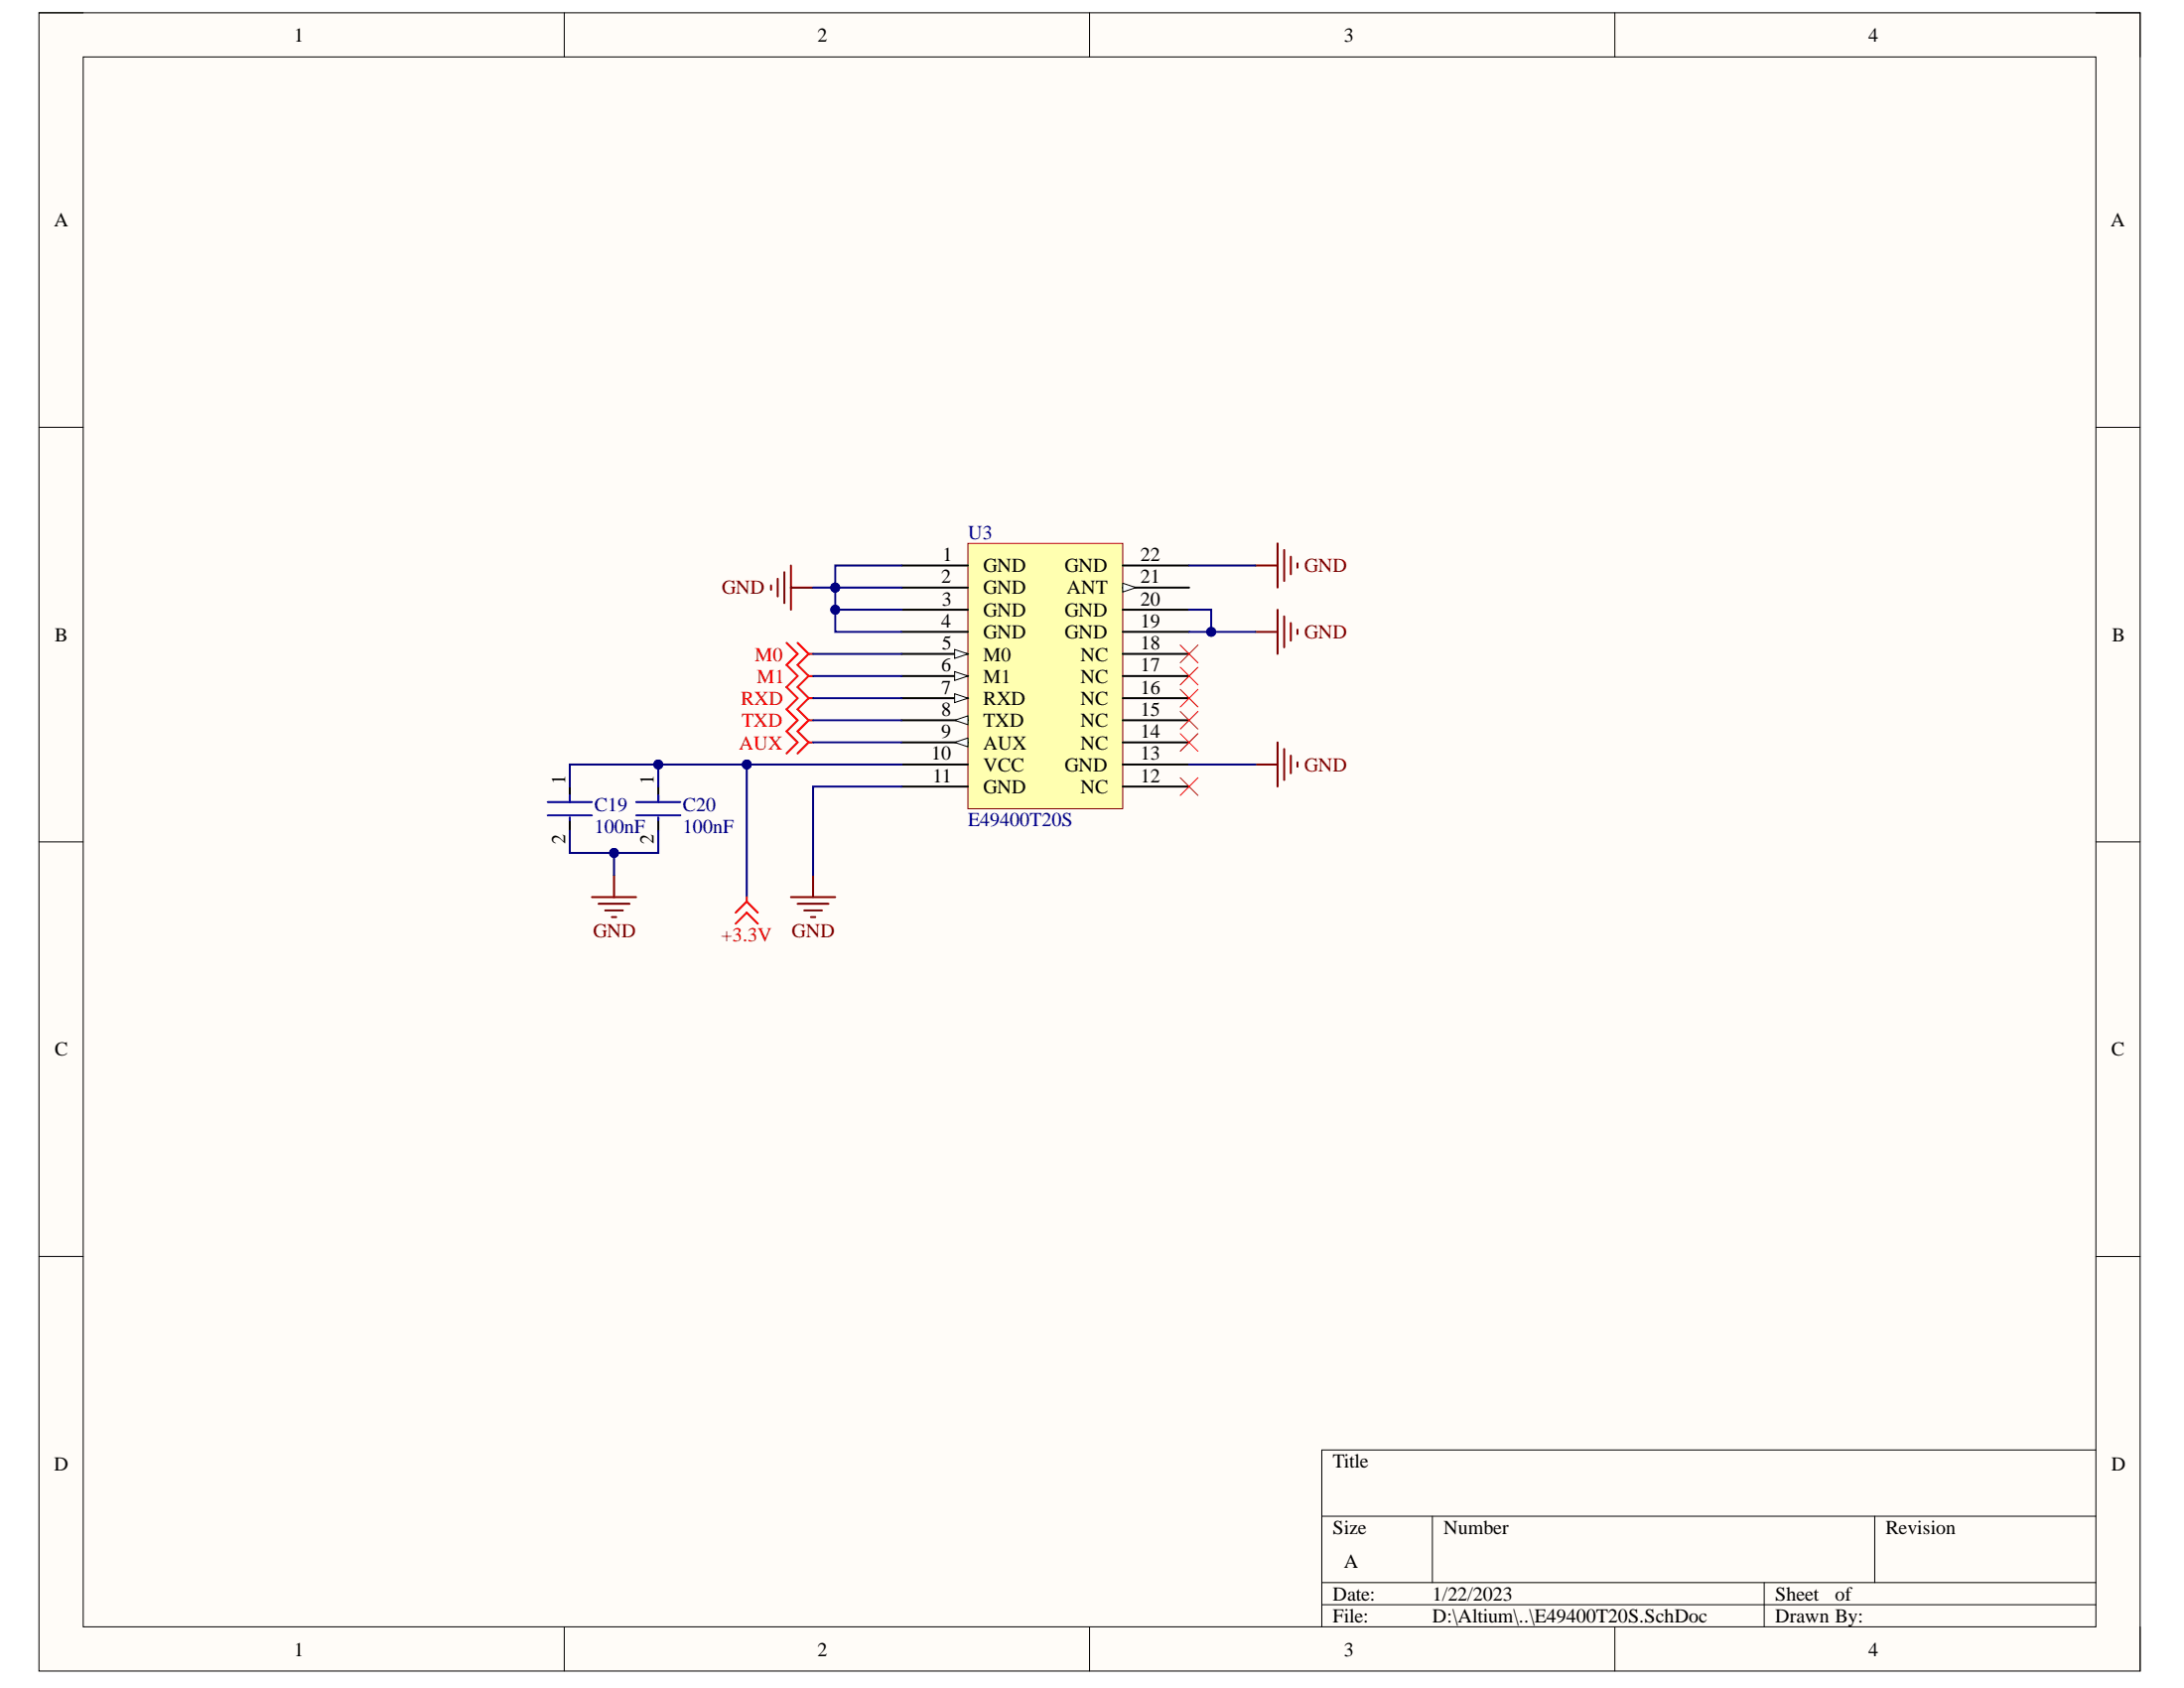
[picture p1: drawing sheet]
<svg xmlns="http://www.w3.org/2000/svg" width="279mm" height="216mm" viewBox="0 0 279 216" stroke-linecap="round" stroke-linejoin="round" font-family="sans-serif">
<path d="M5 1.6h268.8v212.1h-268.8z" fill-rule="evenodd" fill="#fffcf8"/>
<path d="M5 1.6h268.8v212.1h-268.8z" fill="none" stroke="#000" stroke-width=".13"/>
<path d="M10.6 7.3h257.5v200.8h-257.5z" fill-rule="evenodd" fill="#fffcf8"/>
<g fill="none" stroke="#000" stroke-width=".13">
<path d="M5 1.6h5.6M10.6 7.3h257.5v200.8h-257.5zM72.2 1.6v5.7M139.4 1.6v5.7M206.6 1.6v5.7M268.1 1.6h5.7v5.7M5 54.7h5.6M268.1 54.7h5.7M5 107.7h5.6M268.1 107.7h5.7M5 160.7h5.6M268.1 160.7h5.7"/>
<path d="M169.1 193.9h99M183.2 193.9v8.5M239.8 193.9v8.5M268.1 185.5h-99v22.6M72.2 208.1v5.6M139.4 208.1v5.6M169.1 202.4h99M169.1 205.2h99M206.6 208.1v5.6M225.7 202.4v5.7M273.8 208.1v5.6"/>
</g>
<path d="M123.8 69.5h19.8v33.9h-19.8z" fill-rule="evenodd" fill="#ffffb0"/>
<path d="M123.8 69.5h19.8v33.9h-19.8z" fill="none" stroke="#800000" stroke-width=".13"/>
<path d="M115.3 72.3h8.5M115.3 75.2h8.5M115.3 78h8.5M115.3 80.8h8.5M115.3 83.6h8.5" fill="none" stroke="#000" stroke-width=".25"/>
<path d="M122.1 83.1l1.7 .5-1.7 .6z" fill="#f8fcff"/>
<path d="M122.1 83.1l1.7 .5-1.7 .6z" fill="none" stroke="#000" stroke-width=".13"/>
<path d="M115.3 86.5h8.5" fill="none" stroke="#000" stroke-width=".25"/>
<path d="M122.1 85.9l1.7 .6-1.7 .5z" fill="#f8fcff"/>
<path d="M122.1 85.9l1.7 .6-1.7 .5z" fill="none" stroke="#000" stroke-width=".13"/>
<path d="M115.3 89.3h8.5" fill="none" stroke="#000" stroke-width=".25"/>
<path d="M122.1 88.7l1.7 .6-1.7 .6z" fill="#f8fcff"/>
<path d="M122.1 88.7l1.7 .6-1.7 .6z" fill="none" stroke="#000" stroke-width=".13"/>
<path d="M115.3 92.1h8.5" fill="none" stroke="#000" stroke-width=".25"/>
<path d="M122.1 92.1l1.7-.5v1.1z" fill="#f8fcff"/>
<path d="M122.1 92.1l1.7-.5v1.1z" fill="none" stroke="#000" stroke-width=".13"/>
<path d="M115.3 95h8.5" fill="none" stroke="#000" stroke-width=".25"/>
<path d="M122.1 95l1.7-.6v1.1z" fill="#f8fcff"/>
<path d="M122.1 95l1.7-.6v1.1z" fill="none" stroke="#000" stroke-width=".13"/>
<path d="M143.6 78h8.5M143.6 75.2h8.5M115.3 97.8h8.5M143.6 97.8h8.5M143.6 95h8.5M143.6 92.1h8.5M143.6 89.3h8.5M143.6 86.5h8.5M143.6 83.6h8.5M143.6 80.8h8.5M115.3 100.6h8.5M143.6 100.6h8.5" fill="none" stroke="#000" stroke-width=".25"/>
<path d="M143.6 74.6l1.7 .6-1.7 .5z" fill="#f8fcff"/>
<path d="M143.6 74.6l1.7 .6-1.7 .5z" fill="none" stroke="#000" stroke-width=".13"/>
<path d="M143.6 72.3h8.5M72.9 100.6v2M72.9 104.6v1.7M84.2 100.6v2M84.2 104.6v1.7" fill="none" stroke="#000" stroke-width=".25"/>
<g fill="none" stroke="#800000" stroke-width=".25">
<path d="M98.6 74.9v.5M99.5 74v2.3M100.3 73.2v3.9M101.2 72.3v5.7M101.2 75.2h2.8M160.6 72.3h2.8M163.4 69.5v5.7M163.4 78v5.6M164.3 70.3v4M164.3 78.8v4M165.1 71.2v2.3M165.1 79.7v2.2"/>
<path d="M166 72v.6M160.6 97.8h2.8M160.6 80.8h2.8M163.4 95v5.6M164.3 95.8v4M165.1 96.6v2.3M166 80.5v.6M166 97.5v.6M75.7 114.7h5.7M76.6 115.6h3.9M77.4 116.4h2.3M78.3 117.3h.5"/>
<path d="M78.6 111.9v2.8M101.2 114.7h5.6M102 115.6h4M102.9 116.4h2.3M103.7 117.3h.6M104 111.9v2.8"/>
</g>
<path d="M151 99.5l2.3 2.2M151 93.8l2.3 2.3M151 91l2.3 2.3M151 88.2l2.3 2.2M151 85.3l2.3 2.3M151 82.5l2.3 2.3M153.3 99.5l-2.3 2.2M153.3 93.8l-2.3 2.3M153.3 91l-2.3 2.3M153.3 88.2l-2.3 2.2M153.3 85.3l-2.3 2.3M153.3 82.5l-2.3 2.3" fill="none" stroke="#f00" stroke-width=".13"/>
<path d="M100.6 82.2l1.4 1.4-1.4 1.5 1.4 1.4-1.4 1.4 1.4 1.4-1.4 1.4 1.4 1.4-1.4 1.4 1.4 1.5-1.4 1.4M102 82.2l1.5 1.4M103.5 95l-1.5 1.4M103.5 92.1l-1.5 1.4 1.5 1.5M103.5 95h.5M103.5 89.3l-1.5 1.4 1.5 1.4M103.5 92.1h.5M103.5 86.5l-1.5 1.4 1.5 1.4M103.5 89.3h.5M103.5 83.6l-1.5 1.5 1.5 1.4M103.5 86.5h.5M103.5 83.6h.5" fill="none" stroke="#f00" stroke-width=".25"/>
<path d="M70.1 102.6h5.6M70.1 104.3h5.6M72.9 101.7v.9M72.9 104.6v.3M81.4 102.6h5.6M81.4 104.3h5.6M84.2 101.7v.9M84.2 104.6v.3" fill="none" stroke="#00f" stroke-width=".25"/>
<path d="M115.3 72.3h-8.5v2.9h-2.8" fill="none" stroke="#000080" stroke-width=".25"/>
<circle cx="106.8" cy="75.2" r=".56" fill="#000080"/>
<circle cx="106.8" cy="75.2" r=".56" fill="none" stroke="#000080" stroke-width=".13"/>
<path d="M106.8 75.2h8.5" fill="none" stroke="#000080" stroke-width=".25"/>
<circle cx="106.8" cy="75.2" r=".56" fill="#000080"/>
<circle cx="106.8" cy="75.2" r=".56" fill="none" stroke="#000080" stroke-width=".13"/>
<path d="M106.8 75.2v2.8h8.5" fill="none" stroke="#000080" stroke-width=".25"/>
<circle cx="106.8" cy="75.2" r=".56" fill="#000080"/>
<circle cx="106.8" cy="75.2" r=".56" fill="none" stroke="#000080" stroke-width=".13"/>
<circle cx="106.8" cy="78" r=".56" fill="#000080"/>
<circle cx="106.8" cy="78" r=".56" fill="none" stroke="#000080" stroke-width=".13"/>
<path d="M106.8 78v2.8h8.5" fill="none" stroke="#000080" stroke-width=".25"/>
<circle cx="106.8" cy="78" r=".56" fill="#000080"/>
<circle cx="106.8" cy="78" r=".56" fill="none" stroke="#000080" stroke-width=".13"/>
<path d="M152.1 72.3h8.5M152.1 80.8h8.5M152.1 97.8h8.5" fill="none" stroke="#000080" stroke-width=".25"/>
<circle cx="155" cy="80.8" r=".57" fill="#000080"/>
<circle cx="155" cy="80.8" r=".57" fill="none" stroke="#000080" stroke-width=".13"/>
<path d="M152.1 78h2.8v2.8" fill="none" stroke="#000080" stroke-width=".25"/>
<circle cx="155" cy="80.8" r=".57" fill="#000080"/>
<circle cx="155" cy="80.8" r=".57" fill="none" stroke="#000080" stroke-width=".13"/>
<path d="M115.3 97.8h-19.8v16.9M115.3 100.6h-11.3v11.3" fill="none" stroke="#000080" stroke-width=".25"/>
<circle cx="95.5" cy="97.8" r=".57" fill="#000080"/>
<circle cx="95.5" cy="97.8" r=".57" fill="none" stroke="#000080" stroke-width=".13"/>
<path d="M95.5 97.8h-11.3v2.8M104 83.6h11.3M104 86.5h11.3M104 89.3h11.3M104 92.1h11.3M104 95h11.3" fill="none" stroke="#000080" stroke-width=".25"/>
<circle cx="95.5" cy="97.8" r=".57" fill="#000080"/>
<circle cx="95.5" cy="97.8" r=".57" fill="none" stroke="#000080" stroke-width=".13"/>
<circle cx="84.2" cy="97.8" r=".57" fill="#000080"/>
<circle cx="84.2" cy="97.8" r=".57" fill="none" stroke="#000080" stroke-width=".13"/>
<path d="M84.2 97.8h-11.3v2.8" fill="none" stroke="#000080" stroke-width=".25"/>
<circle cx="84.2" cy="97.8" r=".57" fill="#000080"/>
<circle cx="84.2" cy="97.8" r=".57" fill="none" stroke="#000080" stroke-width=".13"/>
<path d="M72.9 106.3v2.8h11.3v-2.8" fill="none" stroke="#000080" stroke-width=".25"/>
<circle cx="78.6" cy="109.1" r=".56" fill="#000080"/>
<circle cx="78.6" cy="109.1" r=".56" fill="none" stroke="#000080" stroke-width=".13"/>
<path d="M78.6 109.1v2.8" fill="none" stroke="#000080" stroke-width=".25"/>
<circle cx="78.6" cy="109.1" r=".56" fill="#000080"/>
<circle cx="78.6" cy="109.1" r=".56" fill="none" stroke="#000080" stroke-width=".13"/>
<path d="M94.1 118.1l1.4-1.4 1.4 1.4M95.5 115.3l-1.4 1.4M95.5 115.3l1.4 1.4M95.5 114.7v.6" fill="none" stroke="#f00" stroke-width=".25"/>
<g font-size="2.5">
<text x="37.6" y="5.3">1</text>
<text x="104.6" y="5.3">2</text>
<text x="171.9" y="5.3">3</text>
<text x="239" y="5.3">4</text>
<text x="6.9" y="29">A</text>
<text x="270" y="29">A</text>
<text x="120.6" y="71.8">1</text>
<text x="145.9" y="71.8">22</text>
<text x="120.4" y="74.6">2</text>
<text x="120.5" y="77.4">3</text>
<text x="125.8" y="73.2">GND</text>
<text x="125.8" y="76">GND</text>
<text x="136.2" y="73.2">GND</text>
<text x="136.5" y="76">ANT</text>
<text x="145.9" y="77.4">20</text>
<text x="145.9" y="74.6">21</text>
<text x="7" y="82">B</text>
<text x="120.4" y="80.2">4</text>
<text x="120.5" y="83.1">5</text>
<text x="125.8" y="78.9">GND</text>
<text x="125.8" y="81.7">GND</text>
<text x="136.2" y="81.7">GND</text>
<text x="136.2" y="78.9">GND</text>
<text x="145.9" y="83.1">18</text>
<text x="145.9" y="80.2">19</text>
<text x="270.2" y="82">B</text>
<text x="120.4" y="85.9">6</text>
<text x="120.4" y="88.8">7</text>
<text x="125.8" y="84.5">M0</text>
<text x="125.8" y="87.3">M1</text>
<text x="138.2" y="87.3">NC</text>
<text x="138.2" y="84.5">NC</text>
<text x="145.9" y="88.8">16</text>
<text x="145.9" y="85.9">17</text>
<text x="120.4" y="91.5">8</text>
<text x="120.4" y="94.4">9</text>
<text x="125.8" y="90.2">RXD</text>
<text x="125.8" y="93">TXD</text>
<text x="125.8" y="95.8">AUX</text>
<text x="138.2" y="95.8">NC</text>
<text x="138.2" y="93">NC</text>
<text x="138.2" y="90.2">NC</text>
<text x="145.9" y="94.4">14</text>
<text x="145.9" y="91.5">15</text>
<text x="72.3" y="100.3" transform="rotate(-90 72.3 100.3)">1</text>
<text x="83.6" y="100.3" transform="rotate(-90 83.6 100.3)">1</text>
<text x="119.1" y="97.2">10</text>
<text x="119.3" y="100.1">11</text>
<text x="125.8" y="98.6">VCC</text>
<text x="125.8" y="101.5">GND</text>
<text x="136.2" y="98.6">GND</text>
<text x="138.2" y="101.5">NC</text>
<text x="145.9" y="100.1">12</text>
<text x="145.9" y="97.2">13</text>
<text x="72.3" y="108" transform="rotate(-90 72.3 108)">2</text>
<text x="83.6" y="108" transform="rotate(-90 83.6 108)">2</text>
<text x="7" y="135">C</text>
<text x="270.1" y="135">C</text>
<text x="6.9" y="188.1">D</text>
<text x="170.5" y="187.7">Title</text>
<text x="270.1" y="188.1">D</text>
<text x="170.5" y="196.2">Size</text>
<text x="184.7" y="196.2">Number</text>
<text x="241.2" y="196.2">Revision</text>
<text x="171.9" y="200.5">A</text>
<text x="170.5" y="204.7">Date:</text>
<text x="170.5" y="207.5">File:</text>
<text x="183.3" y="204.7">1/22/2023</text>
<text x="183.3" y="207.5">D:\Altium\..\E49400T20S.SchDoc</text>
<text x="227.1" y="204.7">Sheet</text>
<text x="227.1" y="207.5">Drawn By:</text>
<text x="234.7" y="204.7">of</text>
<text x="37.6" y="211.8">1</text>
<text x="104.6" y="211.8">2</text>
<text x="171.9" y="211.8">3</text>
<text x="239" y="211.8">4</text>
</g>
<g font-size="2.5" fill="#000080">
<text x="123.9" y="68.9">U3</text>
<text x="76" y="103.7">C19</text>
<text x="76" y="106.6">100nF</text>
<text x="87.4" y="103.7">C20</text>
<text x="87.4" y="106.6">100nF</text>
<text x="123.9" y="105.7">E49400T20S</text>
</g>
<g font-size="2.5" fill="#800000">
<text x="92.3" y="76">GND</text>
<text x="166.9" y="73.2">GND</text>
<text x="166.9" y="81.7">GND</text>
<text x="166.9" y="98.6">GND</text>
<text x="75.9" y="119.8">GND</text>
<text x="101.3" y="119.8">GND</text>
</g>
<g font-size="2.5" fill="#f00">
<text x="96.6" y="84.5">M0</text>
<text x="96.8" y="87.3">M1</text>
<text x="94.5" y="95.8">AUX</text>
<text x="94.8" y="90.2">RXD</text>
<text x="94.9" y="93">TXD</text>
<text x="92.3" y="120.4">+3.3V</text>
</g>
</svg>
